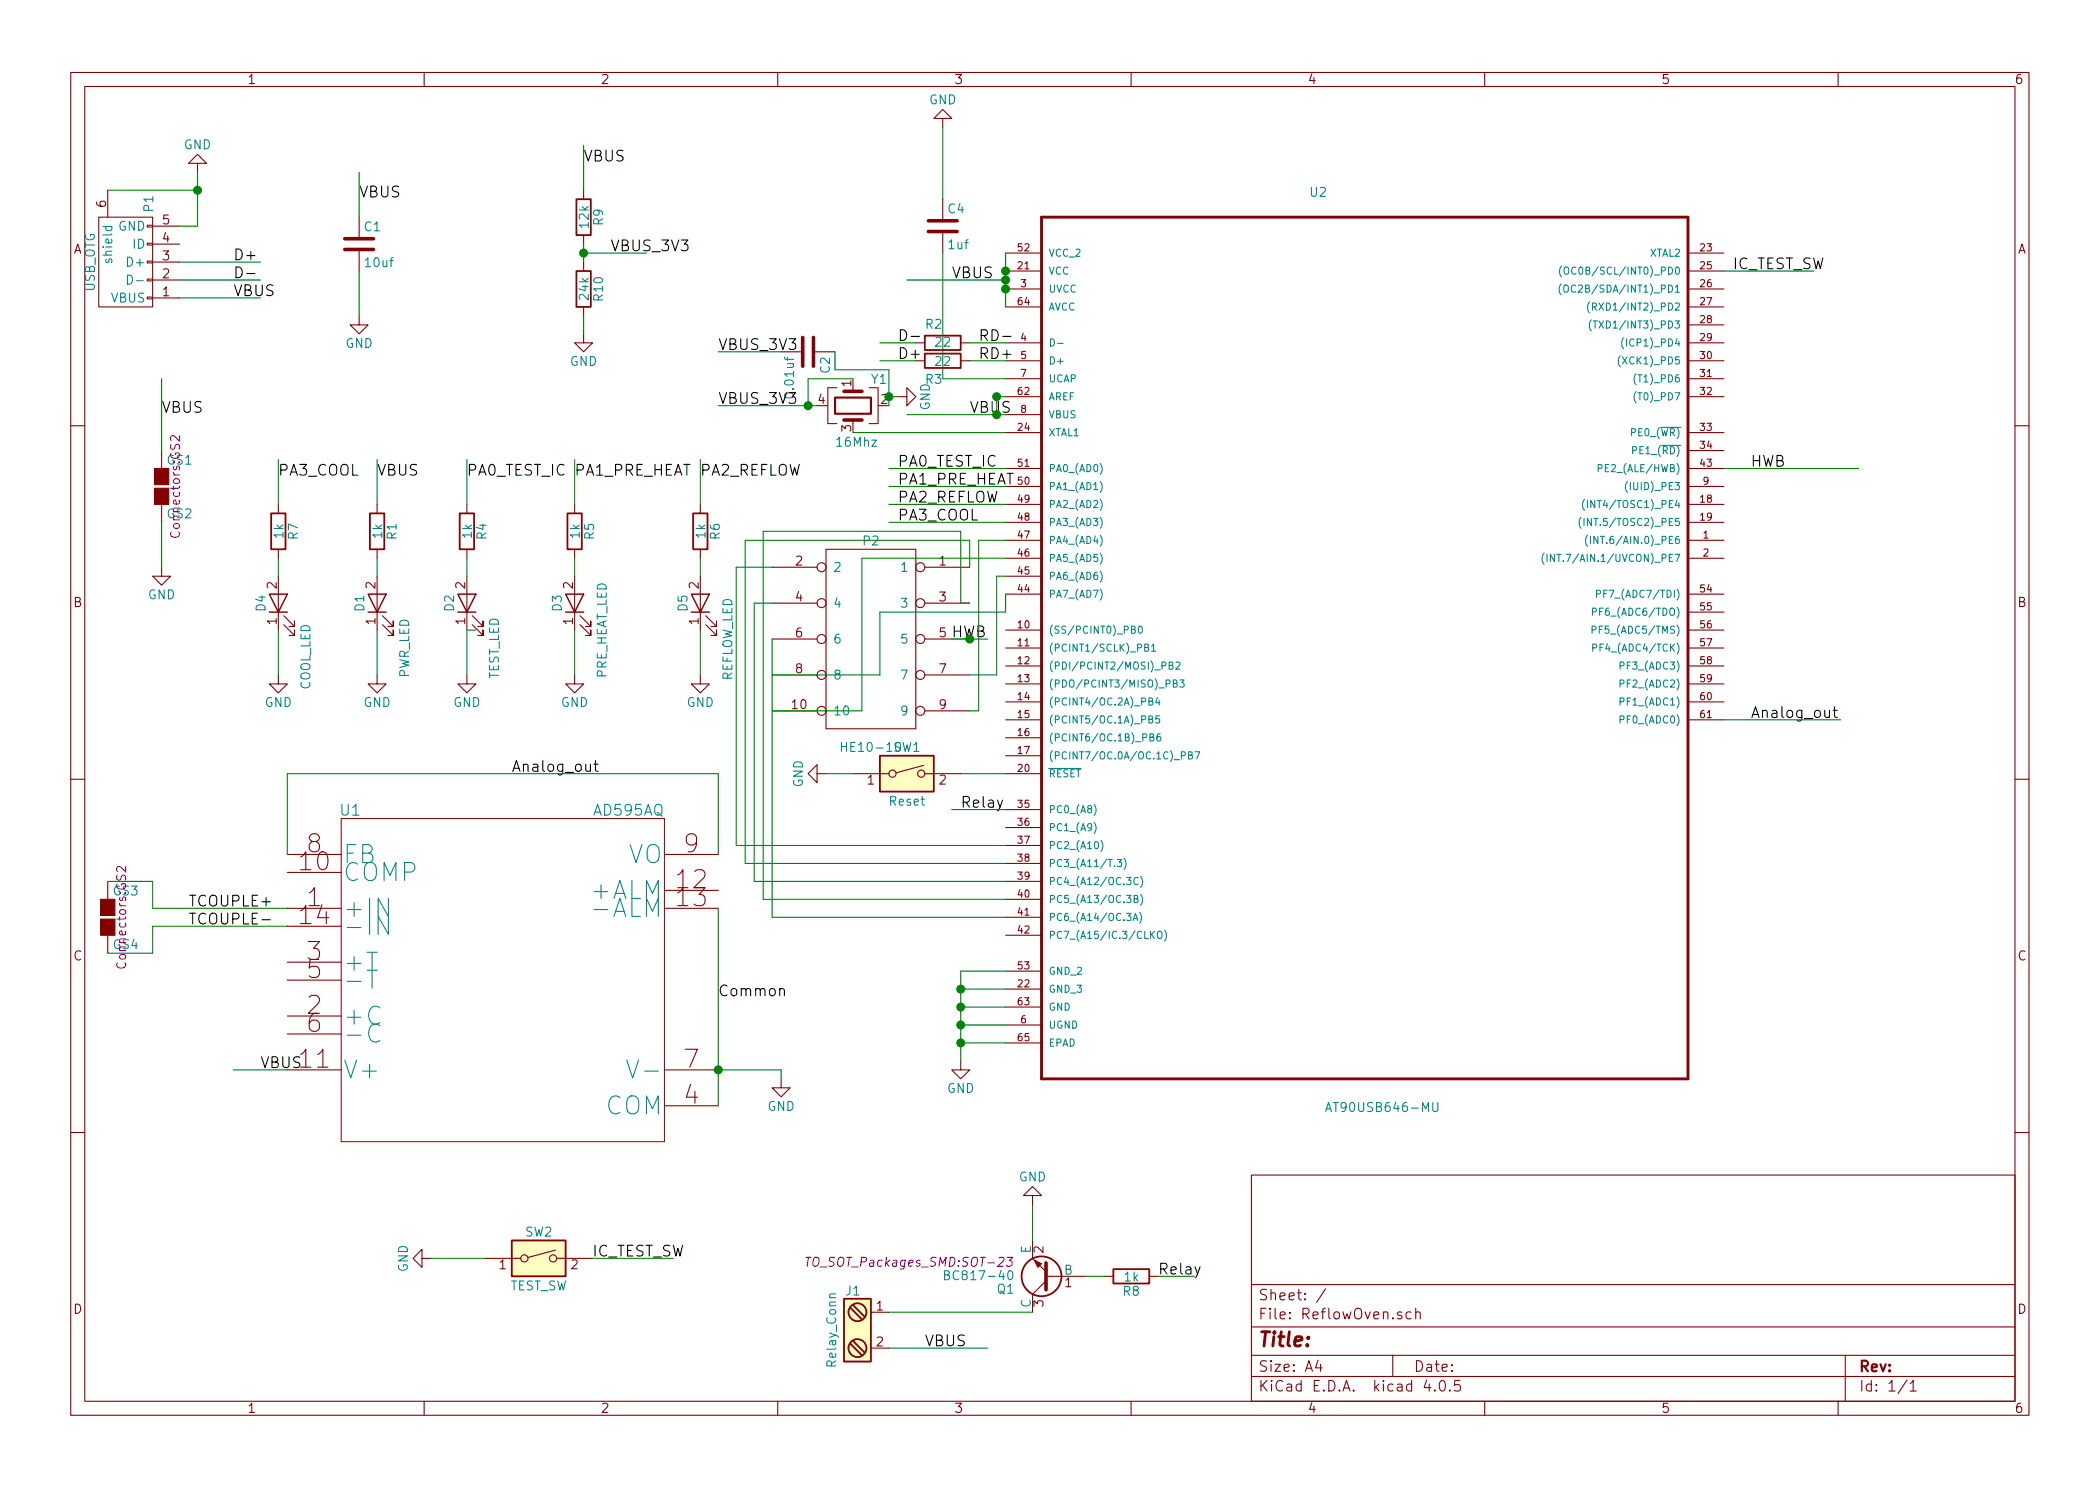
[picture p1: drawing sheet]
EESchema Schematic File Version 2
LIBS:power
LIBS:device
LIBS:transistors
LIBS:conn
LIBS:linear
LIBS:regul
LIBS:74xx
LIBS:cmos4000
LIBS:adc-dac
LIBS:memory
LIBS:xilinx
LIBS:microcontrollers
LIBS:dsp
LIBS:microchip
LIBS:analog_switches
LIBS:motorola
LIBS:texas
LIBS:intel
LIBS:audio
LIBS:interface
LIBS:digital-audio
LIBS:philips
LIBS:display
LIBS:cypress
LIBS:siliconi
LIBS:opto
LIBS:atmel
LIBS:contrib
LIBS:valves
LIBS:symbols
LIBS:switches
LIBS:AT90USB646-MU
LIBS:ReflowOven-cache
EELAYER 25 0
EELAYER END
$Descr A4 11693 8268
encoding utf-8
Sheet 1 1
Title ""
Date ""
Rev ""
Comp ""
Comment1 ""
Comment2 ""
Comment3 ""
Comment4 ""
$EndDescr
$Comp
L AD595AQ U1
U 1 1
P 1600 4750
F 0 "U1" H 1950 5000 60  0000 C CNN
F 1 "AD595AQ" H 3500 5000 60  0000 C CNN
F 2 "AD595AQ:AD595AQ" H 1600 4750 60  0001 C CNN
F 3 "" H 1600 4750 60  0000 C CNN
	1    1600 4750
	1    0    0    -1  
$EndComp
$Comp
L GND #PWR01
U 1 1
P 4350 6000
F 0 "#PWR01" H 4350 5750 50  0001 C CNN
F 1 "GND" H 4350 5850 50  0000 C CNN
F 2 "" H 4350 6000 50  0000 C CNN
F 3 "" H 4350 6000 50  0000 C CNN
	1    4350 6000
	1    0    0    -1  
$EndComp
$Comp
L GND #PWR02
U 1 1
P 1100 950
F 0 "#PWR02" H 1100 700 50  0001 C CNN
F 1 "GND" H 1100 800 50  0000 C CNN
F 2 "" H 1100 950 50  0000 C CNN
F 3 "" H 1100 950 50  0000 C CNN
	1    1100 950 
	-1   0    0    1   
$EndComp
Text Label 1050 5050 0    60   ~ 0
TCOUPLE+
Text Label 1050 5150 0    60   ~ 0
TCOUPLE-
Text Label 2850 4300 0    60   ~ 0
Analog_out
$Comp
L C C1
U 1 1
P 2000 1350
F 0 "C1" H 2025 1450 50  0000 L CNN
F 1 "10uf" H 2025 1250 50  0000 L CNN
F 2 "Capacitors_SMD:C_0805_HandSoldering" H 2038 1200 50  0001 C CNN
F 3 "" H 2000 1350 50  0000 C CNN
	1    2000 1350
	1    0    0    -1  
$EndComp
Text Label 2000 1100 0    60   ~ 0
VBUS
$Comp
L GND #PWR03
U 1 1
P 2000 1750
F 0 "#PWR03" H 2000 1500 50  0001 C CNN
F 1 "GND" H 2000 1600 50  0000 C CNN
F 2 "" H 2000 1750 50  0000 C CNN
F 3 "" H 2000 1750 50  0000 C CNN
	1    2000 1750
	1    0    0    -1  
$EndComp
Text Label 1450 5950 0    60   ~ 0
VBUS
$Comp
L Screw_Terminal_1x02 J1
U 1 1
P 4750 7400
F 0 "J1" H 4750 7650 50  0000 C TNN
F 1 "Relay_Conn" V 4600 7400 50  0000 C TNN
F 2 "Connectors:bornier2" H 4750 7175 50  0001 C CNN
F 3 "" H 4725 7400 50  0001 C CNN
	1    4750 7400
	1    0    0    -1  
$EndComp
Text Label 1300 1450 0    60   ~ 0
D+
Text Label 1300 1550 0    60   ~ 0
D-
Text Label 1300 1650 0    60   ~ 0
VBUS
$Comp
L AT90USB646-MU U2
U 1 1
P 7600 3500
F 0 "U2" H 7291 5914 50  0000 L BNN
F 1 "AT90USB646-MU" H 7377 816 50  0000 L BNN
F 2 "Housings_QFP:TQFP-64_14x14mm_Pitch0.8mm" H 7600 3500 50  0001 L BNN
F 3 "Good" H 7600 3500 50  0001 L BNN
F 4 "AT90USB646-MU" H 7600 3500 50  0001 L BNN "MP"
F 5 "5.57 USD" H 7600 3500 50  0001 L BNN "Price"
F 6 "Embedded microcontroller AT90USB646-MU QFN 64 %289x9%29 Microchip Technology 8-Bit 16 MHz I/O number 48" H 7600 3500 50  0001 L BNN "Description"
F 7 "VQFN-64 Microchip" H 7600 3500 50  0001 L BNN "Package"
F 8 "Microchip" H 7600 3500 50  0001 L BNN "MF"
	1    7600 3500
	1    0    0    -1  
$EndComp
Text Label 5400 2300 0    60   ~ 0
VBUS
Text Label 5300 1550 0    60   ~ 0
VBUS
$Comp
L SW_DIP_x01 SW1
U 1 1
P 5050 4300
F 0 "SW1" H 5050 4450 50  0000 C CNN
F 1 "Reset" H 5050 4150 50  0000 C CNN
F 2 "Buttons_Switches_SMD:SW_DIP_x1_W8.61mm_Slide_LowProfile" H 5050 4300 50  0001 C CNN
F 3 "" H 5050 4300 50  0001 C CNN
	1    5050 4300
	1    0    0    -1  
$EndComp
$Comp
L GND #PWR04
U 1 1
P 4600 4300
F 0 "#PWR04" H 4600 4050 50  0001 C CNN
F 1 "GND" H 4600 4150 50  0000 C CNN
F 2 "" H 4600 4300 50  0000 C CNN
F 3 "" H 4600 4300 50  0000 C CNN
	1    4600 4300
	0    1    1    0   
$EndComp
$Comp
L GND #PWR05
U 1 1
P 5350 5900
F 0 "#PWR05" H 5350 5650 50  0001 C CNN
F 1 "GND" H 5350 5750 50  0000 C CNN
F 2 "" H 5350 5900 50  0000 C CNN
F 3 "" H 5350 5900 50  0000 C CNN
	1    5350 5900
	1    0    0    -1  
$EndComp
$Comp
L C C4
U 1 1
P 5250 1250
F 0 "C4" H 5275 1350 50  0000 L CNN
F 1 "1uf" H 5275 1150 50  0000 L CNN
F 2 "Capacitors_SMD:C_0805_HandSoldering" H 5288 1100 50  0001 C CNN
F 3 "" H 5250 1250 50  0000 C CNN
	1    5250 1250
	1    0    0    -1  
$EndComp
$Comp
L GND #PWR06
U 1 1
P 5250 700
F 0 "#PWR06" H 5250 450 50  0001 C CNN
F 1 "GND" H 5250 550 50  0000 C CNN
F 2 "" H 5250 700 50  0000 C CNN
F 3 "" H 5250 700 50  0000 C CNN
	1    5250 700 
	-1   0    0    1   
$EndComp
Text Label 5350 4500 0    60   ~ 0
Relay
Text Label 9750 4000 0    60   ~ 0
Analog_out
$Comp
L LED D1
U 1 1
P 2100 3350
F 0 "D1" H 2100 3450 50  0000 C CNN
F 1 "PWR_LED" H 1850 3200 50  0000 C CNN
F 2 "LEDs:LED_0805" H 2100 3350 50  0001 C CNN
F 3 "" H 2100 3350 50  0000 C CNN
	1    2100 3350
	0    -1   -1   0   
$EndComp
$Comp
L GND #PWR07
U 1 1
P 2100 3750
F 0 "#PWR07" H 2100 3500 50  0001 C CNN
F 1 "GND" H 2100 3600 50  0000 C CNN
F 2 "" H 2100 3750 50  0000 C CNN
F 3 "" H 2100 3750 50  0000 C CNN
	1    2100 3750
	1    0    0    -1  
$EndComp
$Comp
L LED D2
U 1 1
P 2600 3350
F 0 "D2" H 2600 3450 50  0000 C CNN
F 1 "TEST_LED" H 2350 3200 50  0000 C CNN
F 2 "LEDs:LED_0805" H 2600 3350 50  0001 C CNN
F 3 "" H 2600 3350 50  0000 C CNN
	1    2600 3350
	0    -1   -1   0   
$EndComp
$Comp
L GND #PWR08
U 1 1
P 2600 3750
F 0 "#PWR08" H 2600 3500 50  0001 C CNN
F 1 "GND" H 2600 3600 50  0000 C CNN
F 2 "" H 2600 3750 50  0000 C CNN
F 3 "" H 2600 3750 50  0000 C CNN
	1    2600 3750
	1    0    0    -1  
$EndComp
Text Label 5000 2600 0    60   ~ 0
PA0_TEST_IC
$Comp
L LED D3
U 1 1
P 3200 3350
F 0 "D3" H 3200 3450 50  0000 C CNN
F 1 "PRE_HEAT_LED" H 3050 3200 50  0000 C CNN
F 2 "LEDs:LED_0805" H 3200 3350 50  0001 C CNN
F 3 "" H 3200 3350 50  0000 C CNN
	1    3200 3350
	0    -1   -1   0   
$EndComp
$Comp
L GND #PWR09
U 1 1
P 3200 3750
F 0 "#PWR09" H 3200 3500 50  0001 C CNN
F 1 "GND" H 3200 3600 50  0000 C CNN
F 2 "" H 3200 3750 50  0000 C CNN
F 3 "" H 3200 3750 50  0000 C CNN
	1    3200 3750
	1    0    0    -1  
$EndComp
Text Label 5000 2700 0    60   ~ 0
PA1_PRE_HEAT
$Comp
L LED D5
U 1 1
P 3900 3350
F 0 "D5" H 3900 3450 50  0000 C CNN
F 1 "REFLOW_LED" H 3700 3200 50  0000 C CNN
F 2 "LEDs:LED_0805" H 3900 3350 50  0001 C CNN
F 3 "" H 3900 3350 50  0000 C CNN
	1    3900 3350
	0    -1   -1   0   
$EndComp
$Comp
L GND #PWR010
U 1 1
P 3900 3750
F 0 "#PWR010" H 3900 3500 50  0001 C CNN
F 1 "GND" H 3900 3600 50  0000 C CNN
F 2 "" H 3900 3750 50  0000 C CNN
F 3 "" H 3900 3750 50  0000 C CNN
	1    3900 3750
	1    0    0    -1  
$EndComp
Text Label 5000 2800 0    60   ~ 0
PA2_REFLOW
Text Label 5000 2900 0    60   ~ 0
PA3_COOL
$Comp
L LED D4
U 1 1
P 1550 3350
F 0 "D4" H 1550 3450 50  0000 C CNN
F 1 "COOL_LED" H 1250 3200 50  0000 C CNN
F 2 "LEDs:LED_0805" H 1550 3350 50  0001 C CNN
F 3 "" H 1550 3350 50  0000 C CNN
	1    1550 3350
	0    -1   -1   0   
$EndComp
$Comp
L GND #PWR011
U 1 1
P 1550 3750
F 0 "#PWR011" H 1550 3500 50  0001 C CNN
F 1 "GND" H 1550 3600 50  0000 C CNN
F 2 "" H 1550 3750 50  0000 C CNN
F 3 "" H 1550 3750 50  0000 C CNN
	1    1550 3750
	1    0    0    -1  
$EndComp
$Comp
L R R2
U 1 1
P 5250 1900
F 0 "R2" V 5350 1950 50  0000 C CNN
F 1 "22" V 5250 1900 50  0000 C CNN
F 2 "Resistors_SMD:R_0805_HandSoldering" V 5180 1900 50  0001 C CNN
F 3 "" H 5250 1900 50  0000 C CNN
	1    5250 1900
	0    -1   -1   0   
$EndComp
$Comp
L R R3
U 1 1
P 5250 2000
F 0 "R3" V 5350 1950 50  0000 C CNN
F 1 "22" V 5250 2000 50  0000 C CNN
F 2 "Resistors_SMD:R_0805_HandSoldering" V 5180 2000 50  0001 C CNN
F 3 "" H 5250 2000 50  0000 C CNN
	1    5250 2000
	0    1    1    0   
$EndComp
Text Label 5450 1900 0    60   ~ 0
RD-
Text Label 5450 2000 0    60   ~ 0
RD+
Text Label 5000 1900 0    60   ~ 0
D-
Text Label 5000 2000 0    60   ~ 0
D+
$Comp
L SW_DIP_x01 SW2
U 1 1
P 3000 7000
F 0 "SW2" H 3000 7150 50  0000 C CNN
F 1 "TEST_SW" H 3000 6850 50  0000 C CNN
F 2 "Buttons_Switches_SMD:SW_DIP_x1_W8.61mm_Slide_LowProfile" H 3000 7000 50  0001 C CNN
F 3 "" H 3000 7000 50  0001 C CNN
	1    3000 7000
	1    0    0    -1  
$EndComp
$Comp
L GND #PWR012
U 1 1
P 2400 7000
F 0 "#PWR012" H 2400 6750 50  0001 C CNN
F 1 "GND" H 2400 6850 50  0000 C CNN
F 2 "" H 2400 7000 50  0000 C CNN
F 3 "" H 2400 7000 50  0000 C CNN
	1    2400 7000
	0    1    1    0   
$EndComp
Text Label 3300 7000 0    60   ~ 0
IC_TEST_SW
Text Label 9650 1500 0    60   ~ 0
IC_TEST_SW
Wire Wire Line
	1600 4750 1600 4300
Wire Wire Line
	1600 4300 4000 4300
Wire Wire Line
	1600 5950 1300 5950
Wire Wire Line
	1600 5050 850  5050
Wire Wire Line
	1600 5150 850  5150
Wire Wire Line
	2000 1500 2000 1750
Wire Wire Line
	2000 1200 2000 950 
Wire Wire Line
	1000 1450 1450 1450
Wire Wire Line
	1000 1550 1450 1550
Wire Wire Line
	1000 1650 1450 1650
Wire Wire Line
	5600 2300 5050 2300
Connection ~ 5600 1600
Connection ~ 5600 1500
Wire Wire Line
	5600 1550 5050 1550
Connection ~ 5600 1550
Wire Wire Line
	5600 4300 5350 4300
Wire Wire Line
	4750 4300 4600 4300
Wire Wire Line
	5600 5400 5350 5400
Wire Wire Line
	5350 5400 5350 5900
Wire Wire Line
	5600 5500 5350 5500
Connection ~ 5350 5500
Wire Wire Line
	5600 5600 5350 5600
Connection ~ 5350 5600
Wire Wire Line
	5600 5700 5350 5700
Connection ~ 5350 5700
Wire Wire Line
	5600 5800 5350 5800
Connection ~ 5350 5800
Wire Wire Line
	5250 2100 5600 2100
Wire Wire Line
	5550 2200 5550 2300
Connection ~ 5550 2300
Wire Wire Line
	5600 4500 5300 4500
Wire Wire Line
	9600 4000 10250 4000
Wire Wire Line
	2100 3750 2100 3500
Wire Wire Line
	2600 3750 2600 3500
Wire Wire Line
	2600 3500 2650 3500
Wire Wire Line
	5250 2100 5250 1400
Wire Wire Line
	5250 1100 5250 700 
Wire Wire Line
	4950 2600 5600 2600
Wire Wire Line
	3200 3500 3200 3750
Wire Wire Line
	4950 2700 5600 2700
Wire Wire Line
	3900 3750 3900 3500
Wire Wire Line
	5600 2800 4950 2800
Wire Wire Line
	5600 2900 4950 2900
Wire Wire Line
	5400 1900 5600 1900
Wire Wire Line
	5600 2000 5400 2000
Wire Wire Line
	5100 1900 4900 1900
Wire Wire Line
	5100 2000 4900 2000
Wire Wire Line
	2700 7000 2400 7000
Wire Wire Line
	3300 7000 3750 7000
Wire Wire Line
	9600 1500 10100 1500
Connection ~ 5550 2200
Wire Wire Line
	5600 1400 5600 1700
$Comp
L R R1
U 1 1
P 2100 2950
F 0 "R1" V 2180 2950 50  0000 C CNN
F 1 "1k" V 2100 2950 50  0000 C CNN
F 2 "Resistors_SMD:R_0805_HandSoldering" V 2030 2950 50  0001 C CNN
F 3 "" H 2100 2950 50  0000 C CNN
	1    2100 2950
	1    0    0    -1  
$EndComp
$Comp
L R R4
U 1 1
P 2600 2950
F 0 "R4" V 2680 2950 50  0000 C CNN
F 1 "1k" V 2600 2950 50  0000 C CNN
F 2 "Resistors_SMD:R_0805_HandSoldering" V 2530 2950 50  0001 C CNN
F 3 "" H 2600 2950 50  0000 C CNN
	1    2600 2950
	1    0    0    -1  
$EndComp
$Comp
L R R5
U 1 1
P 3200 2950
F 0 "R5" V 3280 2950 50  0000 C CNN
F 1 "1k" V 3200 2950 50  0000 C CNN
F 2 "Resistors_SMD:R_0805_HandSoldering" V 3130 2950 50  0001 C CNN
F 3 "" H 3200 2950 50  0000 C CNN
	1    3200 2950
	1    0    0    -1  
$EndComp
$Comp
L R R6
U 1 1
P 3900 2950
F 0 "R6" V 3980 2950 50  0000 C CNN
F 1 "1k" V 3900 2950 50  0000 C CNN
F 2 "Resistors_SMD:R_0805_HandSoldering" V 3830 2950 50  0001 C CNN
F 3 "" H 3900 2950 50  0000 C CNN
	1    3900 2950
	1    0    0    -1  
$EndComp
$Comp
L R R7
U 1 1
P 1550 2950
F 0 "R7" V 1630 2950 50  0000 C CNN
F 1 "1k" V 1550 2950 50  0000 C CNN
F 2 "Resistors_SMD:R_0805_HandSoldering" V 1480 2950 50  0001 C CNN
F 3 "" H 1550 2950 50  0000 C CNN
	1    1550 2950
	1    0    0    -1  
$EndComp
Wire Wire Line
	2100 3200 2100 3100
Wire Wire Line
	2100 2800 2100 2550
Text Label 2100 2650 0    60   ~ 0
VBUS
Wire Wire Line
	2600 3200 2600 3100
Wire Wire Line
	2600 2800 2600 2550
Text Label 2600 2650 0    60   ~ 0
PA0_TEST_IC
Wire Wire Line
	3200 3200 3200 3100
Wire Wire Line
	3200 2550 3200 2800
Text Label 3200 2650 0    60   ~ 0
PA1_PRE_HEAT
Wire Wire Line
	3900 3200 3900 3100
Wire Wire Line
	3900 2800 3900 2550
Text Label 3900 2650 0    60   ~ 0
PA2_REFLOW
Wire Wire Line
	1550 3750 1550 3500
Wire Wire Line
	1550 3200 1550 3100
Wire Wire Line
	1550 2800 1550 2550
Text Label 1550 2650 0    60   ~ 0
PA3_COOL
Wire Wire Line
	9600 2600 10350 2600
Text Label 9750 2600 0    60   ~ 0
HWB
Wire Wire Line
	5600 2200 5550 2200
$Comp
L HE10-10 P2
U 1 1
P 4850 3550
F 0 "P2" H 4850 4100 50  0000 C CNN
F 1 "HE10-10" H 4850 2950 50  0000 C CNN
F 2 "Connectors:he10-10d" H 4850 3550 50  0001 C CNN
F 3 "" H 4850 3550 50  0000 C CNN
	1    4850 3550
	-1   0    0    -1  
$EndComp
Wire Wire Line
	5300 3550 5500 3550
Wire Wire Line
	4100 4700 5600 4700
Wire Wire Line
	4100 3150 4300 3150
Wire Wire Line
	4150 4800 5600 4800
Wire Wire Line
	4200 4900 5600 4900
Wire Wire Line
	4250 5000 5600 5000
Wire Wire Line
	4000 4300 4000 4750
Wire Wire Line
	4000 5050 4000 6150
Connection ~ 4000 5950
Wire Wire Line
	4350 6000 4350 5950
Wire Wire Line
	4350 5950 4000 5950
Text Label 4000 5550 0    60   ~ 0
Common
Wire Wire Line
	4100 3150 4100 4700
Wire Wire Line
	4150 3000 4150 4800
Wire Wire Line
	4200 3350 4200 4900
Wire Wire Line
	4300 5100 5600 5100
Wire Wire Line
	5400 3000 5400 3150
Wire Wire Line
	5400 3000 4150 3000
Wire Wire Line
	4200 3350 4300 3350
Wire Wire Line
	4250 5000 4250 2950
Wire Wire Line
	4250 2950 5350 2950
Wire Wire Line
	5350 2950 5350 3350
Wire Wire Line
	5350 3350 5400 3350
Wire Wire Line
	4300 5100 4300 3550
Text Label 5300 3550 0    60   ~ 0
HWB
Wire Wire Line
	4300 3750 4900 3750
Wire Wire Line
	4900 3750 4900 3400
Wire Wire Line
	4900 3400 5600 3400
Wire Wire Line
	5600 3400 5600 3300
Wire Wire Line
	5400 3750 5550 3750
Wire Wire Line
	5550 3750 5550 3200
Wire Wire Line
	5550 3200 5600 3200
Wire Wire Line
	4300 3950 4800 3950
Wire Wire Line
	4800 3950 4800 3100
Wire Wire Line
	4800 3100 5600 3100
Wire Wire Line
	5600 3000 5450 3000
Wire Wire Line
	5450 3000 5450 3950
Wire Wire Line
	5450 3950 5400 3950
Connection ~ 5400 3550
$Comp
L GS2 GS1
U 1 1
P 900 2700
F 0 "GS1" H 1000 2850 50  0000 C CNN
F 1 "GS2" H 1000 2551 50  0000 C CNN
F 2 "Connectors:GS2" V 974 2700 50  0000 C CNN
F 3 "" H 900 2700 50  0000 C CNN
	1    900  2700
	1    0    0    -1  
$EndComp
Wire Wire Line
	900  2500 900  2100
Wire Wire Line
	900  2900 900  3150
Text Label 900  2300 0    60   ~ 0
VBUS
$Comp
L GND #PWR013
U 1 1
P 900 3150
F 0 "#PWR013" H 900 2900 50  0001 C CNN
F 1 "GND" H 900 3000 50  0000 C CNN
F 2 "" H 900 3150 50  0000 C CNN
F 3 "" H 900 3150 50  0000 C CNN
	1    900  3150
	1    0    0    -1  
$EndComp
$Comp
L GS2 GS3
U 1 1
P 600 5100
F 0 "GS3" H 700 5250 50  0000 C CNN
F 1 "GS4" H 700 4951 50  0000 C CNN
F 2 "Connectors:GS2" V 674 5100 50  0000 C CNN
F 3 "" H 600 5100 50  0000 C CNN
	1    600  5100
	1    0    0    -1  
$EndComp
Wire Wire Line
	850  5050 850  4900
Wire Wire Line
	850  4900 600  4900
Wire Wire Line
	600  5300 850  5300
Wire Wire Line
	850  5300 850  5150
$Comp
L USB_OTG P1
U 1 1
P 700 1450
F 0 "P1" H 1025 1325 50  0000 C CNN
F 1 "USB_OTG" H 700 1650 50  0000 C CNN
F 2 "fmcw2_mcu:USB_MICRO" V 650 1350 50  0001 C CNN
F 3 "" V 650 1350 50  0000 C CNN
	1    700  1450
	0    -1   -1   0   
$EndComp
Wire Wire Line
	1000 1250 1100 1250
Wire Wire Line
	1100 1250 1100 950 
Wire Wire Line
	600  1050 1100 1050
Connection ~ 1100 1050
$Comp
L BC817-40 Q1
U 1 1
P 5850 7100
F 0 "Q1" H 6050 7175 50  0000 L CNN
F 1 "BC817-40" H 6050 7100 50  0000 L CNN
F 2 "TO_SOT_Packages_SMD:SOT-23" H 6050 7025 50  0000 L CIN
F 3 "" H 5850 7100 50  0000 L CNN
	1    5850 7100
	-1   0    0    1   
$EndComp
$Comp
L R R8
U 1 1
P 6300 7100
F 0 "R8" V 6380 7100 50  0000 C CNN
F 1 "1k" V 6300 7100 50  0000 C CNN
F 2 "Resistors_SMD:R_0805_HandSoldering" V 6230 7100 50  0001 C CNN
F 3 "" H 6300 7100 50  0000 C CNN
	1    6300 7100
	0    1    1    0   
$EndComp
Wire Wire Line
	6450 7100 6650 7100
Wire Wire Line
	6150 7100 6050 7100
Wire Wire Line
	4950 7300 5750 7300
Wire Wire Line
	5750 6900 5750 6700
$Comp
L GND #PWR014
U 1 1
P 5750 6700
F 0 "#PWR014" H 5750 6450 50  0001 C CNN
F 1 "GND" H 5750 6550 50  0000 C CNN
F 2 "" H 5750 6700 50  0000 C CNN
F 3 "" H 5750 6700 50  0000 C CNN
	1    5750 6700
	-1   0    0    1   
$EndComp
Wire Wire Line
	4950 7500 5500 7500
Text Label 5150 7500 0    60   ~ 0
VBUS
Text Label 6450 7100 0    60   ~ 0
Relay
$Comp
L Crystal_GND24 Y1
U 1 1
P 4750 2250
F 0 "Y1" V 4600 2350 50  0000 L CNN
F 1 "16Mhz" V 4950 2150 50  0000 L CNN
F 2 "Crystals:Crystal_SMD_3225-4pin_3.2x2.5mm_HandSoldering" H 4750 2250 50  0001 C CNN
F 3 "" H 4750 2250 50  0000 C CNN
	1    4750 2250
	0    1    1    0   
$EndComp
Wire Wire Line
	4750 2400 5600 2400
Wire Wire Line
	4000 2250 4550 2250
Wire Wire Line
	4500 2250 4500 2100
Connection ~ 4500 2250
Wire Wire Line
	4500 2100 4750 2100
$Comp
L C C2
U 1 1
P 4500 1950
F 0 "C2" H 4525 2050 50  0000 L CNN
F 1 "0.01uf" H 4525 1850 50  0000 L CNN
F 2 "Capacitors_SMD:C_0805_HandSoldering" H 4538 1800 50  0001 C CNN
F 3 "" H 4500 1950 50  0000 C CNN
	1    4500 1950
	0    1    1    0   
$EndComp
Wire Wire Line
	4950 2250 4950 2050
Wire Wire Line
	4950 2050 4650 2050
Wire Wire Line
	4650 2050 4650 1950
$Comp
L GND #PWR015
U 1 1
P 5000 2200
F 0 "#PWR015" H 5000 1950 50  0001 C CNN
F 1 "GND" H 5000 2050 50  0000 C CNN
F 2 "" H 5000 2200 50  0000 C CNN
F 3 "" H 5000 2200 50  0000 C CNN
	1    5000 2200
	0    -1   -1   0   
$EndComp
Wire Wire Line
	5000 2200 4950 2200
Connection ~ 4950 2200
$Comp
L R R9
U 1 1
P 3250 1200
F 0 "R9" V 3330 1200 50  0000 C CNN
F 1 "12k" V 3250 1200 50  0000 C CNN
F 2 "Resistors_SMD:R_0805_HandSoldering" V 3180 1200 50  0001 C CNN
F 3 "" H 3250 1200 50  0000 C CNN
	1    3250 1200
	1    0    0    -1  
$EndComp
$Comp
L R R10
U 1 1
P 3250 1600
F 0 "R10" V 3330 1600 50  0000 C CNN
F 1 "24k" V 3250 1600 50  0000 C CNN
F 2 "Resistors_SMD:R_0805_HandSoldering" V 3180 1600 50  0001 C CNN
F 3 "" H 3250 1600 50  0000 C CNN
	1    3250 1600
	1    0    0    -1  
$EndComp
$Comp
L GND #PWR016
U 1 1
P 3250 1850
F 0 "#PWR016" H 3250 1600 50  0001 C CNN
F 1 "GND" H 3250 1700 50  0000 C CNN
F 2 "" H 3250 1850 50  0000 C CNN
F 3 "" H 3250 1850 50  0000 C CNN
	1    3250 1850
	1    0    0    -1  
$EndComp
Wire Wire Line
	3250 1850 3250 1750
Wire Wire Line
	3250 1450 3250 1350
Wire Wire Line
	3250 1050 3250 800 
Text Label 3250 900  0    60   ~ 0
VBUS
Wire Wire Line
	3250 1400 3600 1400
Connection ~ 3250 1400
Text Label 3400 1400 0    60   ~ 0
VBUS_3V3
Text Label 4000 2250 0    60   ~ 0
VBUS_3V3
Wire Wire Line
	4350 1950 4000 1950
Text Label 4000 1950 0    60   ~ 0
VBUS_3V3
$EndSCHEMATC
